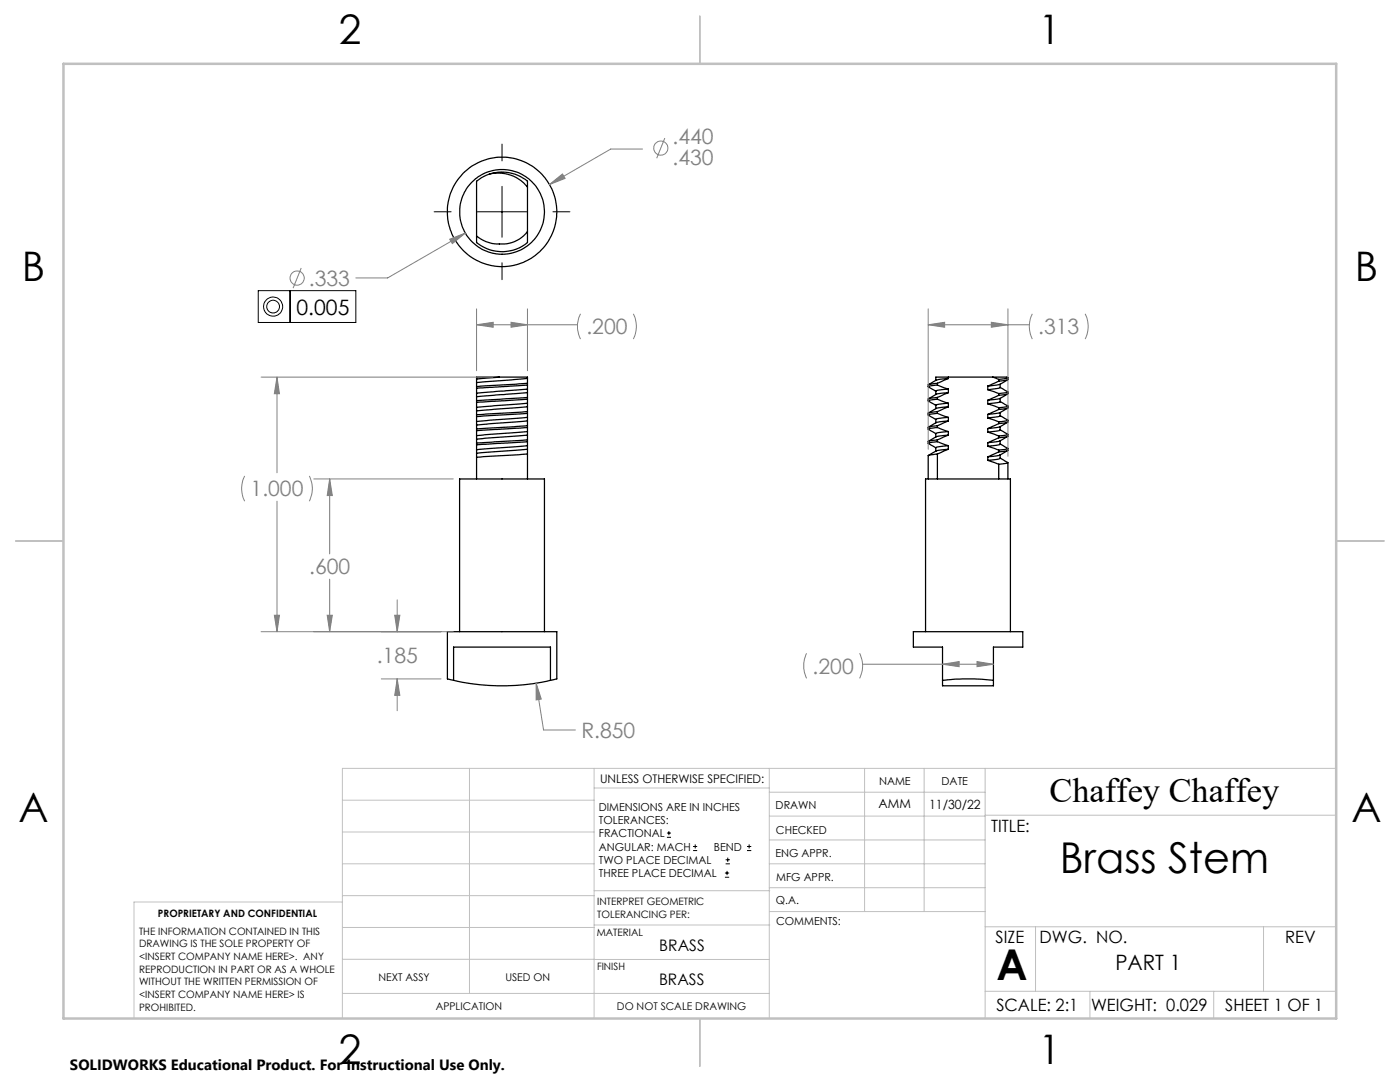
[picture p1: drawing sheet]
<svg xmlns="http://www.w3.org/2000/svg" width="279mm" height="216mm" viewBox="0 0 279 216" stroke-linecap="round" stroke-linejoin="round" font-family="sans-serif">
<g fill="none" stroke="#000" stroke-width=".25">
<path d="M97.7 34.7a7.5 7.5 0 0 1 7.6 2.6M97.7 34.7a8 8 0 0 1 7.6 1.5v1.1M97.7 34.7l-1.6 .8-1 .7v10.9M105.3 37.3v8.9M105.3 46.2a7.3 7.3 0 0 1-10.2 .9M105.3 46.2v2.2a7.9 7.9 0 0 1-10.2 0v-1.3M95.1 77.5v1M95.1 79.2v.7M95.1 76.3v.8M95.1 78.5v.7M95.1 75.6v.7M95.1 77.1v.4"/>
<path d="M95.1 79.9v.4M99.7 75.2h-4.6v.4M99.7 75.2l-4.6 .4M99.7 75.2h5.6v.3M105.3 76.5l-10.2 .6M105.3 76.8l-10.2 .7M105.3 79.3l-10.2 .6M105.3 79.7l-10.2 .6M105.3 79.7v.8M105.3 76.8v.8M105.3 77.6l-10.2 .9M105.3 78.4l-10.2 .8"/>
<path d="M105.3 78.4v.9M105.3 75.5l-10.2 .8M105.3 75.5v1M105.3 77.6v.8M105.3 76.5v.3M105.3 79.3v.4M186.8 78.7l-1.5 .9M187.1 79.7l-1.9 .3 1.6 .9M187.1 76.8l-1.9 .3 1.6 1M187.1 79.7l2.2 .8M187.1 76.8l2.2 .8M187.1 79.3l-1.8 .3-.1 .4"/>
<path d="M187.1 76.5l-1.8 .3-.1 .4M187.1 76.5v.3M187.1 79.3v.4M189.3 75.5l-2.1 .2-1.9 1.1M189.3 75.2h-2.5v.7M189.3 77.6l-1.6 .2a.72 .72 0 0 0-.8 .1 .72 .72 0 0 0-.1 .8M189.3 78.4l-2.2 .9M189.3 77.6v.8M189.3 75.5l-2.2 1M189.3 75.2v.3M189.3 78.4l-2.5 .3M189.3 75.2h8.8"/>
<path d="M197.1 77v.8M197.1 77.8l2.2 .7M197.1 79.9v.7M198.1 75.2l1.2 .5M198.1 75.2h2.2a.68 .68 0 0 1 .8 .2l-1.8 .3M199.3 78.9l1.8-.3-1.6 1-2.4 .3M199.3 76.1l-2.2 .9M199.3 78.9l-2.2 1M199.3 75.7v.4M199.3 78.5v.4M199.6 77.3l1.5 .9M199.6 76.7l-.1 .7-2.4 .4"/>
<path d="M199.6 79.5v.7M201.1 78.2l-.3 .2-1.5 .1M201.1 75.8l-1.5 .9-2.5 .3M201.1 75.7l-1.8 .4M201.2 75.4v.3M201.2 78.2v.4M95.1 88.8v.9M95.1 80.3v1M95.1 85.9v1M95.1 83.1v1M95.1 90.5v.7M95.1 87.6v.8"/>
<path d="M95.1 84.8v.8M95.1 82v.8M95.1 81.3v.7M95.1 84.1v.7M95.1 86.9v.7M95.1 89.7v.8M95.1 82.8v.3M95.1 85.6v.3M95.1 88.4v.4M95.1 91.2v4.4M105.3 88.1l-10.2 .7M105.3 88.1v.8"/>
<path d="M105.3 88.9l-10.2 .8M105.3 87.8l-10.2 .6M105.3 84.9l-10.2 .7M105.3 85.3l-10.2 .6M105.3 80.5l-10.2 .8M105.3 85.3v.8M105.3 86.1l-10.2 .8M105.3 82.1l-10.2 .7M105.3 82.5l-10.2 .6M105.3 82.5v.8M105.3 83.3l-10.2 .8M105.3 90.6l-10.2 .6"/>
<path d="M105.3 89.6l-10.2 .9M105.3 89.6v1M105.3 86.8l-10.2 .8M105.3 86.8v1M105.3 84l-10.2 .8M105.3 84v.9M105.3 81.2l-10.2 .8M105.3 81.2v.9M105.3 80.5v.7M105.3 83.3v.7M105.3 86.1v.7M105.3 88.9v.7"/>
<path d="M105.3 82.1v.4M105.3 84.9v.4M105.3 87.8v.3M105.3 90.6v5M186.8 86.5v.7M186.8 80.9v.6M186.8 81.5l-1.5 .9M186.8 87.2l-1.5 .9M186.8 90l-1.5 .9M186.8 84.3l-1.5 .9M187.1 88.1l-1.9 .3 1.6 1M187.1 82.5l-1.9 .3 1.6 .9"/>
<path d="M187.1 85.3l-1.9 .3 1.6 .9M187.1 88.1l2.2 .8M187.1 85.3l2.2 .8M187.1 82.5l2.2 .8M187.1 87.8l-1.9 .3v.3M187.1 82.1l-1.8 .3-.1 .4M187.1 84.9l-1.8 .3-.1 .4M187.1 90.6l-1.9 .3v4.7M187.1 82.1v.4M187.1 84.9v.4M187.1 87.8v.3M187.1 90.6v5"/>
<path d="M189.3 88.9l-1.7 .2a.64 .64 0 0 0-.7 .2 .64 .64 0 0 0-.1 .7M189.3 83.3l-2.5 .3v.7M189.3 89.6l-2.2 1M189.3 88.9v.7M189.3 86.8l-2.2 1M189.3 86.1v.7M189.3 84l-2.2 .9M189.3 83.3v.7M189.3 81.2l-2.2 .9M189.3 80.5v.7M189.3 80.5l-1.8 .1-.7 .3M189.3 86.1l-2.5 .4"/>
<path d="M189.3 81.2l-2.5 .3M189.3 86.8l-2.5 .4M189.3 89.6l-2.5 .4M189.3 84l-2.5 .3M197.1 80.6l2.2 .8M197.1 82.7v.7M197.1 83.4l2.2 .8M197.1 85.5v.7M197.1 86.2l2.2 .8M197.1 88.3v.7M197.1 89l2.2 .8M197.1 91.2v.7"/>
<path d="M197.1 91.9l2.2 .7M199.3 81.7l-2.2 1M199.3 84.5l-2.2 1M199.3 87.3l-2.2 1M199.3 90.2l-2.2 1M199.3 81.4v.3M199.3 84.2v.3M199.3 87v.3M199.3 89.8v.4M199.3 92.6v3M199.6 88.6l1.5 .9M199.6 91.4l1.5 .9"/>
<path d="M199.6 85.8l1.5 .8M199.6 82.9l1.5 .9M199.6 80.1l1.5 .9M199.6 85.1l-.1 .8-2.4 .3M199.6 87.9l-.1 .8-2.4 .3M199.6 90.8a.66 .66 0 0 1-.1 .7 .66 .66 0 0 1-.7 .2l-1.7 .2M199.6 82.3v.7l-2.5 .4M199.6 80.2l-2.5 .4M201.1 84.2l-1.6 1-2.4 .3M201.1 86.6l-.3 .2-1.5 .2M201.1 83.8l-.2 .2-1.6 .2M201.1 81l-.2 .2-1.6 .2"/>
<path d="M201.1 89.5l-.7 .2-1.1 .1M201.1 92.3l-.2 .1-1.6 .2M201.1 87.1l-1.6 .9-2.4 .3M201.1 81.4l-1.6 1-2.4 .3M201.1 89.9l-1.7 1-2.3 .3M201.1 87l-1.8 .3M201.1 84.2l-1.8 .3M201.1 89.9l-1.8 .3M201.2 81l-.1 .5-1.8 .2M201.2 83.9v.3M201.2 86.7v.3M201.2 89.5v.4"/>
<path d="M201.2 92.3v3.3M90.5 135.7l-1.2-.2v-9.5h21.8v9.5l-1.2 .2M90.5 135.7v-6.6h19.4v6.6M90.5 135.7a43.3 43.3 0 0 0 19.4 0M91.7 126v-30.4h17v30.4M184.7 126v-30.4h16.9v30.4M188.1 135.7v-6.6h-5.8v-3.1h21.8v3.1h-5.8v6.6M188.1 135.7a45.4 45.4 0 0 1 10.2 0M188.1 135.7v1.1h10.2v-1.1"/>
<circle cx="100.2" cy="42.3" r="10.9"/>
<circle cx="100.2" cy="42.3" r="8.4"/>
</g>
<g fill="none" stroke="#808080" stroke-width=".2">
<path d="M109.6 36.8l2.7-2.1 .5 .9zM128.2 29.7h-6.3l-12.3 7.1M132.7 27.6l-1.6 4M60.1 53.5l-1.6 4M89.7 47.7l3.2-1.2-2.6 2.1zM92.9 46.5l-15.5 9h-6.4M52.1 75.2h46.3M55.3 75.2l.5 3.4h-1zM55.3 75.2v19.1M95.1 64.8l3.3-.5v1zM95.1 61.6v12.4M95.1 64.8h20.2"/>
<path d="M102 64.3l3.3 .5-3.3 .5zM105.3 61.6v12.4M115.9 62.6a5.6 5.6 0 0 0 0 5.1M126.4 62.6a5.6 5.6 0 0 1 0 5.1M185.2 64.8h20.2M185.2 61.6v28M185.2 64.8l3.3-.5v1zM197.8 64.3l3.4 .5-3.4 .5zM201.2 61.6v29.5M206 62.6a5.6 5.6 0 0 0 0 5.1M216.6 62.6a5.6 5.6 0 0 1 0 5.1M48.8 95a5.6 5.6 0 0 0 0 5"/>
<path d="M61.7 95a5.6 5.6 0 0 1 0 5M62.6 95.6h27.9M65.8 95.6l.5 3.3h-1zM65.8 95.6v14.9M55.3 100v26M65.8 115.6v10.4M79.3 119.7v6.3M52.1 126h38.4M54.8 122.8h1l-.5 3.2zM65.3 122.8h1l-.5 3.2zM76.1 135.5h11.9M78.8 122.8h1l-.5 3.2z"/>
<path d="M79.3 135.5v6.3M79.3 135.5l.5 3.2h-1zM107 136.3l1 3.2-1 .2zM107 136.3l1.5 9.4h6.3M161 130.4a5.8 5.8 0 0 0 0 5M171.6 130.4a5.5 5.5 0 0 1 0 5M172.2 132.5h26.1M188.1 132.5l3.3-.5v1zM195 132l3.3 .5-3.3 .5z"/>
<circle cx="131.9" cy="29.6" r="1.41"/>
<circle cx="59.3" cy="55.5" r="1.42"/>
</g>
<g fill="none" stroke="#000" stroke-width=".2">
<path d="M100.2 28.8v3.3M100.2 37.2v10.1M51.5 58h19.5v6.3h-19.5zM57.9 58v6.3M86.6 42.3h3.4M95.1 42.3h10.2M100.2 52.4v3.4M110.3 42.3h3.4M133.1 167.1h.8M133.1 166.2h.8M133.5 165.8v.9M138.3 169.7h.8"/>
<path d="M138.3 168.9h.8M138.7 168.5v.8M144.7 175h.8M144.7 174.2h.8M144.8 172.4h.9M144.8 171.6h.9M145.1 173.8v.8M145.2 171.1v.9M149.1 169.7h.8M149.1 168.9h.8M149.5 168.5v.8"/>
<circle cx="54.5" cy="61.2" r="1.27"/>
<circle cx="54.5" cy="61.2" r="1.9"/>
</g>
<g fill="none" stroke="#c0c0c0" stroke-width=".2">
<path d="M68.3 159.7h50.3M93.7 153.3v44.9M118.6 153.3v49.9M118.6 157.2h34.9M153.5 153.3v49.9M153.5 158.1h43.1M172.5 153.3v28.6M184.4 153.3v28.6M196.6 153.3v49.9M266.7 153.3h-198.4v49.9M68.3 178.7h50.3M68.3 172.4h50.3"/>
<path d="M68.3 166h50.3M68.3 180h-41.6v23.2M118.6 177.7h35M153.5 167.6h43.1M153.5 162.8h43.1M153.5 172.4h43.1M153.5 177.1h43.1M196.6 162.7h70.1M68.3 198.2h85.2M68.3 191.4l85.2 .1M68.3 185.1h50.3M118.6 184.6h35"/>
<path d="M153.6 181.9h43M196.6 197.8h70.1M196.6 184.9h70.1M206.7 184.9v12.9M217.5 197.8v5.4M242.2 197.8v5.4M252.2 184.9v12.9"/>
</g>
<path d="M139.7 3.2v9.5M3.1 107.9h9.6M266.7 107.9h9.5M139.7 203.2v9.6" fill="none" stroke="#c0c0c0" stroke-width=".25"/>
<path d="M12.7 12.7h254v190.5h-254z" fill="none" stroke="#c0c0c0" stroke-width=".5"/>
<g fill="#808080">
<path d="M107 136.3l1 3.2-1 .2z"/>
<path d="M55.3 75.2l.5 3.4h-1zM54.8 122.8h1l-.5 3.2zM65.8 95.6l.5 3.3h-1zM65.3 122.8h1l-.5 3.2zM78.8 122.8h1l-.5 3.2zM79.3 135.5l.5 3.2h-1zM95.1 64.8l3.3-.5v1zM102 64.3l3.3 .5-3.3 .5zM188.1 132.5l3.3-.5v1zM195 132l3.3 .5-3.3 .5zM185.2 64.8l3.3-.5v1zM197.8 64.3l3.4 .5-3.4 .5zM109.6 36.8l3.2-1.2-.5-.9zM89.7 47.7l.6 .9 2.6-2.1z"/>
</g>
<g font-size="8.5">
<text x="211.5" y="174.2">Brass Stem</text>
<text x="198.9" y="195.5">A</text>
</g>
<g font-size="8.1">
<text x="67.6" y="8.9">2</text>
<text x="207.3" y="8.9">1</text>
<text x="4.4" y="56.1">B</text>
<text x="270.4" y="56.1">B</text>
<text x="3.7" y="164.1">A</text>
<text x="269.7" y="164.1">A</text>
<text x="67.6" y="212.4">2</text>
<text x="207.3" y="212.4">1</text>
</g>
<text font-size="6.9" x="209.5" y="160.1">Chaffey Chaffey</text>
<g font-size="4.2" fill="#808080">
<text x="134.2" y="28.8">.440</text>
<text x="134.2" y="32.9">.430</text>
<text x="61.6" y="57">.333</text>
<text x="117" y="66.7">.200</text>
<text x="207.2" y="66.7">.313</text>
<text x="50" y="99.1">1.000</text>
<text x="61.7" y="114.6">.600</text>
<text x="75.2" y="132.3">.185</text>
<text x="162.2" y="134.4">.200</text>
<text x="116" y="147.3">R.850</text>
</g>
<g font-size="4.2">
<text x="59.2" y="62.8">0.005</text>
<text x="222.6" y="193.5">PART 1</text>
</g>
<g font-size="3.4">
<text x="197.8" y="166">TITLE:</text>
<text x="198.7" y="188.1">SIZE</text>
<text x="207.5" y="188.1">DWG. NO.</text>
<text x="256.5" y="188.2">REV</text>
<text x="198.8" y="201.7">SCALE: 2:1</text>
<text x="217.7" y="201.8">WEIGHT: 0.029</text>
<text x="244.5" y="201.7">SHEET 1 OF 1</text>
</g>
<g font-size="3.2">
<text x="131.6" y="189.8">BRASS</text>
<text x="131.5" y="196.6">BRASS</text>
</g>
<text font-size="3" x="14" y="213.5">SOLIDWORKS Educational Product. For Instructional Use Only.</text>
<g font-size="2.5">
<text x="175.4" y="161.3">AMM</text>
<text x="185.4" y="161.4">11/30/22</text>
</g>
<text font-size="2.4" x="119.8" y="156.2">UNLESS OTHERWISE SPECIFIED:</text>
<g font-size="2.2">
<text x="119.5" y="161.8">DIMENSIONS ARE IN INCHES</text>
<text x="154.8" y="161.4">DRAWN</text>
<text x="175.4" y="156.6">NAME</text>
<text x="187.9" y="156.7">DATE</text>
<text x="119.5" y="164.4">TOLERANCES:</text>
<text x="119.5" y="167.1">FRACTIONAL</text>
<text x="154.9" y="166.3">CHECKED</text>
<text x="119.5" y="169.7">ANGULAR: MACH</text>
<text x="119.5" y="172.4">TWO PLACE DECIMAL</text>
<text x="142.5" y="169.7">BEND</text>
<text x="154.8" y="171">ENG APPR.</text>
<text x="119.5" y="175">THREE PLACE DECIMAL</text>
<text x="154.9" y="175.7">MFG APPR.</text>
<text x="154.9" y="180.4">Q.A.</text>
<text x="154.9" y="184.6">COMMENTS:</text>
</g>
<g font-size="2.1">
<text x="75.5" y="195.7">NEXT ASSY</text>
<text x="100.9" y="195.7">USED ON</text>
<text x="86.9" y="201.5">APPLICATION</text>
<text x="123.1" y="201.6">DO NOT SCALE DRAWING</text>
</g>
<g font-size="2">
<text x="31.5" y="182.9">PROPRIETARY AND CONFIDENTIAL</text>
<text x="119.2" y="180.6">INTERPRET GEOMETRIC</text>
<text x="119.2" y="183.1">TOLERANCING PER:</text>
<text x="27.8" y="186.5">THE INFORMATION CONTAINED IN THIS</text>
<text x="27.8" y="189">DRAWING IS THE SOLE PROPERTY OF</text>
<text x="27.8" y="191.6">&lt;INSERT COMPANY NAME HERE&gt;. ANY</text>
<text x="119.1" y="186.7">MATERIAL</text>
<text x="27.8" y="194.1">REPRODUCTION IN PART OR AS A WHOLE</text>
<text x="27.8" y="196.6">WITHOUT THE WRITTEN PERMISSION OF</text>
<text x="119.1" y="193.5">FINISH</text>
<text x="27.8" y="199.1">&lt;INSERT COMPANY NAME HERE&gt; IS</text>
<text x="27.8" y="201.7">PROHIBITED.</text>
</g>
</svg>
